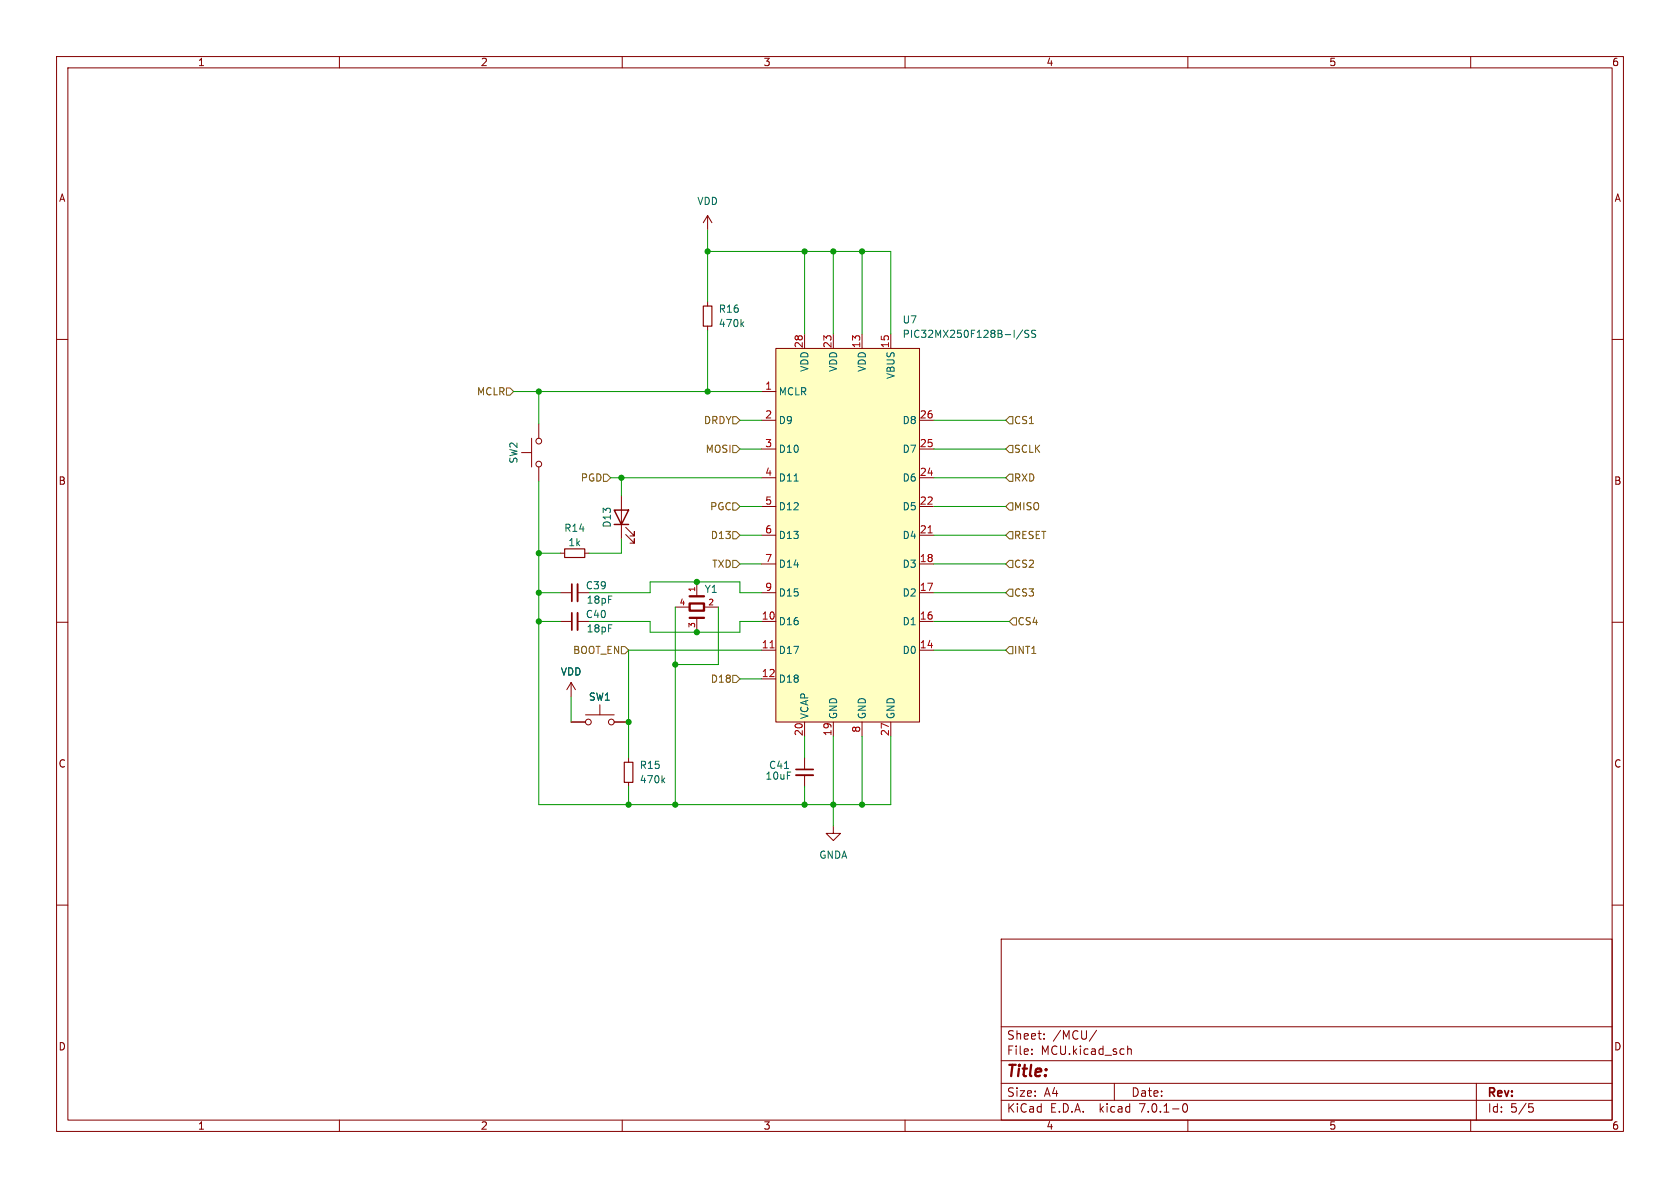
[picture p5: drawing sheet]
<svg xmlns="http://www.w3.org/2000/svg" width="297mm" height="210mm" viewBox="0 0 297 210" stroke-linecap="round" stroke-linejoin="round" font-family="sans-serif">
<g fill="none" stroke="#840000" stroke-width=".18">
<path d="M10 10h277v190h-277zM12 12h273v186h-273zM60 10v2M110 10v2M160 10v2M210 10v2M260 10v2M125.1 38.1v2.5M125.1 38.1l-.8 1.3M125.1 38.1l.8 1.3M10 60h2M125.1 53.3v.8"/>
<path d="M125.1 57.7v.7M142.2 59.1v2.5M147.3 59.1v2.5M152.4 59.1v2.5M157.5 59.1v2.5M285 60h2M94 77.5v5.1M95.2 74.9v2.6M134.6 69.2h2.6M134.6 74.3h2.6M134.6 79.4h2.6M137.2 61.6h25.4v66h-25.4z"/>
<path d="M162.6 74.3h2.5M162.6 79.4h2.5M92.2 80h1.8M95.2 82.6v2.5M99.1 97.8h.7M103.4 97.8h.7M109.9 87.6v7.7M110.6 94.5l1.5 1.5v-.7v.7h-.7M110.6 93.2l1.5 1.5v-.7v.7h-.7M134.6 99.7h2.6M134.6 94.6h2.6M134.6 89.5h2.6"/>
<path d="M134.6 84.5h2.6M162.6 99.7h2.5M162.6 94.6h2.5M162.6 89.5h2.5M162.6 84.5h2.5M10 110h2M99.1 109.9h2M99.1 104.8h2M102.1 109.9h2M102.1 104.8h2M119.4 107.3h2.5M123.2 102.9v2.5"/>
<path d="M123.2 109.2v2.6M124.5 107.3h2.5M134.6 109.9h2.6M134.6 104.8h2.6M134.6 114.9h2.6M162.6 109.9h2.5M162.6 104.8h2.5M162.6 114.9h2.5M285 110h2M101 127.6h2.5M101 120.7l-.8 1.2M101 120.7v2.5"/>
<path d="M101 120.7l.7 1.2M103.5 126.4h5.1M106 124.6v1.8M108.6 127.6h2.5M111.1 134v.7M111.1 138.3v.8M134.6 120h2.6M142.2 127.6v2.6M142.2 134v2M142.2 137v2.1M147.3 127.6v2.6M152.4 127.6v2.6"/>
<path d="M157.5 127.6v2.6M10 160h2M147.3 146.1v1.2h1.3l-1.3 1.3-1.3-1.3h1.3M285 160h2M177 166h108v32h-108zM60 198v2M110 198v2M160 198v2M177 194.5h108M177 191.5h108M177 187.5h108M177 181.5h108"/>
<path d="M182.4 186.3v.1M182.4 185.5v.1M184.6 183.6v.1M184.6 182.8v.1M193.9 182.1l-1.3 2M197 191.5v3M199.4 184.9v1.5M199.4 185.5l.2-.1 .3 .1 .1 .9M209.2 195.2l.2-.1a.81 .81 0 0 1 .6 .6 .81 .81 0 0 1-.3 .8l-.1 .1a.81 .81 0 0 1-.4-1.4zM210 198v2M260 198v2M261 191.5v6.5"/>
<path d="M270.3 195.1h.7M270.4 195.7h.4l.3 .3-.2 .5-.5 .1"/>
<circle cx="95.3" cy="78" r=".51"/>
<circle cx="95.3" cy="82" r=".51"/>
<circle cx="104" cy="127.6" r=".51"/>
<circle cx="108.1" cy="127.6" r=".51"/>
</g>
<path d="M102.1 103.3v3M102.1 108.3v3.1M140.7 137h3.1" fill="none" stroke="#840000" stroke-width=".33"/>
<path d="M101.1 103.3v3M101.1 108.3v3.1M140.7 136h3.1" fill="none" stroke="#840000" stroke-width=".3"/>
<path d="M124.3 54.1h1.6v3.6h-1.6zM99.8 97h3.6v1.6h-3.6zM110.4 134.7h1.5v3.6h-1.5z" fill="none" stroke="#840000" stroke-width=".2"/>
<path d="M131.1 57.3l.4 .4M131.5 56.9l-.5 .5M180.8 58.3l-1.1 1.6M181.9 58.4h-.5l-.2 .1v.4l.6 .2 .1 .3-.3 .2h-.4M183.1 58.4h-.5l-.2 .2 .1 .3 .5 .3v.3l-.1 .1h-.5M117.2 137.9l.3 .5M117.5 137.5l-.5 .5" fill="none" stroke="#006464" stroke-width=".18"/>
<path d="M137.2 61.6h25.4v66h-25.4z" fill="#ffffc2" stroke="#ffffc2" stroke-width=".18"/>
<path d="M164.1 94.2h.7M136.1 114.5h.8" fill="none" stroke="#a90000" stroke-width=".18"/>
<path d="M121.9 106.7h2.6v1.3h-2.6zM121.9 105.4h2.6M121.9 109.2h2.6" fill="none" stroke="#840000" stroke-width=".41"/>
<path d="M108.6 90.2h2.5l-1.2 2.5zM108.6 92.7h2.5" fill="none" stroke="#840000" stroke-width=".25"/>
<g fill="none" stroke="#725600" stroke-width=".18">
<path d="M89.5 68.6h.7l.6 .6-.6 .7h-.7zM129.5 78.7h.7l.6 .7-.6 .6h-.7zM129.5 73.7h.7l.6 .6-.6 .6h-.7zM177.8 74.3l.6-.6h.7v1.2h-.7zM178.4 78.7h.7v1.3h-.7l-.6-.6zM106.7 83.8h.6l.6 .7-.6 .6h-.6zM129.5 94h.7l.6 .6-.6 .7h-.7zM129.5 99.1h.7l.6 .6-.6 .6h-.7zM129.5 88.9h.7l.6 .6-.6 .7h-.7zM178.4 99.1h.7v1.2h-.7l-.6-.6zM178.4 88.9h.7v1.3h-.7l-.6-.7zM178.4 94h.7v1.3h-.7l-.6-.7z"/>
<path d="M178.4 83.8h.7v1.3h-.7l-.6-.6zM109.9 114.3h.6l.6 .6-.6 .7h-.6zM129.5 119.4h.7l.6 .6-.6 .7h-.7zM177.8 104.8l.6-.7h.7v1.3h-.7zM178.4 114.3h.7v1.3h-.7l-.6-.7zM179.1 109.2h.6v1.3h-.6l-.7-.6z"/>
</g>
<g fill="none" stroke="#009600" stroke-width=".18">
<path d="M125.1 40.6v12.7M125.1 58.4v10.8M125.1 44.5h32.4v14.6M142.2 44.5v14.6M147.3 44.5v14.6M152.4 44.5v14.6M90.8 69.2h43.8M95.2 69.2v5.7M130.8 74.3h3.8M130.8 79.4h3.8M165.1 74.3h12.7M165.1 79.4h12.7"/>
<path d="M95.2 85.1v57.1h62.3v-12M95.2 97.8h3.9M107.9 84.5h26.7M109.9 84.5v3.1M109.9 95.3v2.5h-5.8M130.8 89.5h3.8M130.8 94.6h3.8M130.8 99.7h3.8M165.1 89.5h12.7M165.1 94.6h12.7M165.1 84.5h12.7M165.1 99.7h12.7"/>
<path d="M95.2 109.9h3.9M95.2 104.8h3.9M104.1 104.8h10.8v-1.9h15.9v1.9h3.8M104.1 109.9h10.8v1.9h15.9v-1.9h3.8M119.4 107.3v34.9M127 107.3v10.2h-7.6M134.6 114.9h-23.5v19.1M165.1 114.9h12.7M165.1 109.9h13.3M165.1 104.8h12.7M101 123.2v4.4M111.1 139.1v3.1"/>
<path d="M130.8 120h3.8M142.2 130.2v3.8M142.2 139.1v3.1M147.3 130.2v15.9M152.4 130.2v12"/>
</g>
<g fill="#009600" stroke="#009600" stroke-width=".18">
<circle cx="119.4" cy="117.5" r=".46"/>
<circle cx="123.2" cy="111.8" r=".46"/>
<circle cx="152.4" cy="142.2" r=".46"/>
<circle cx="109.9" cy="84.5" r=".46"/>
<circle cx="95.2" cy="69.2" r=".46"/>
<circle cx="125.1" cy="69.2" r=".46"/>
<circle cx="123.2" cy="102.9" r=".46"/>
<circle cx="125.1" cy="44.5" r=".46"/>
<circle cx="142.2" cy="44.5" r=".46"/>
<circle cx="147.3" cy="44.5" r=".46"/>
<circle cx="152.4" cy="44.5" r=".46"/>
<circle cx="147.3" cy="142.2" r=".46"/>
<circle cx="119.4" cy="142.2" r=".46"/>
<circle cx="142.2" cy="142.2" r=".46"/>
<circle cx="111.1" cy="127.6" r=".46"/>
<circle cx="111.1" cy="142.2" r=".46"/>
<circle cx="95.2" cy="97.8" r=".46"/>
<circle cx="95.2" cy="104.8" r=".46"/>
<circle cx="95.2" cy="109.9" r=".46"/>
</g>
<text font-size="2.8" fill="#840000" x="178" y="190.8">Title:</text>
<g font-size="2.1" fill="#840000">
<text x="178" y="183.9">Sheet:</text>
<text x="186.2" y="183.9">/MCU/</text>
<text x="178" y="186.6">File:</text>
<text x="184" y="186.6">MCU.kicad_sch</text>
<text x="178" y="196.8">KiCad</text>
<text x="178" y="194">Size:</text>
<text x="184.6" y="194">A4</text>
<text x="185.7" y="196.8">E.D.A.</text>
<text x="194.4" y="196.8">kicad</text>
<text x="200" y="194">Date:</text>
<text x="201.5" y="196.8">7.0.1-0</text>
<text x="263" y="194.2">Rev:</text>
<text x="263" y="196.8">Id:</text>
<text x="267" y="196.8">5/5</text>
</g>
<g font-size="1.8" fill="#840000">
<text x="35" y="11.8">1</text>
<text x="85" y="11.8">2</text>
<text x="135" y="11.8">3</text>
<text x="185" y="11.8">4</text>
<text x="235" y="11.8">5</text>
<text x="285" y="11.8">6</text>
<text x="10.4" y="35.8">A</text>
<text x="285.4" y="35.8">A</text>
<text x="10.3" y="85.8">B</text>
<text x="285.3" y="85.8">B</text>
<text x="10.3" y="135.8">C</text>
<text x="285.3" y="135.8">C</text>
<text x="10.3" y="185.8">D</text>
<text x="285.3" y="185.8">D</text>
<text x="35" y="199.8">1</text>
<text x="85" y="199.8">2</text>
<text x="135" y="199.8">3</text>
<text x="185" y="199.8">4</text>
<text x="235" y="199.8">5</text>
<text x="285" y="199.8">6</text>
</g>
<g font-size="1.8" fill="#006464">
<text x="123.2" y="36.4">VDD</text>
<text x="127" y="55.4">R16</text>
<text x="127" y="58">470k</text>
<text x="159.5" y="57.3">U7</text>
<text x="159.5" y="59.9">PIC32MX250F128B-I/SS</text>
<text x="143.1" y="65.9" transform="rotate(-90 143.1 65.9)">VDD</text>
<text x="148.1" y="65.9" transform="rotate(-90 148.1 65.9)">VDD</text>
<text x="153.2" y="65.9" transform="rotate(-90 153.2 65.9)">VDD</text>
<text x="137.7" y="70">MCLR</text>
<text x="158.3" y="67.1" transform="rotate(-90 158.3 67.1)">VBUS</text>
<text x="137.7" y="75.1">D9</text>
<text x="159.4" y="75.1">D8</text>
<text x="91.6" y="82" transform="rotate(-90 91.6 82)">SW2</text>
<text x="137.7" y="80.2">D10</text>
<text x="159.4" y="80.2">D7</text>
<text x="137.7" y="85.3">D11</text>
<text x="159.4" y="85.3">D6</text>
<text x="99.7" y="94.2">R14</text>
<text x="108.1" y="93.3" transform="rotate(-90 108.1 93.3)">D13</text>
<text x="137.7" y="90.4">D12</text>
<text x="137.7" y="95.4">D13</text>
<text x="159.4" y="95.4">D4</text>
<text x="159.4" y="90.4">D5</text>
<text x="100.4" y="96.7">1k</text>
<text x="137.7" y="100.5">D14</text>
<text x="159.4" y="100.5">D3</text>
<text x="103.5" y="104.3">C39</text>
<text x="103.7" y="106.9">18pF</text>
<text x="124.5" y="105">Y1</text>
<text x="137.7" y="105.6">D15</text>
<text x="159.4" y="105.6">D2</text>
<text x="103.5" y="109.4">C40</text>
<text x="103.7" y="112">18pF</text>
<text x="137.7" y="110.7">D16</text>
<text x="159.4" y="110.7">D1</text>
<text x="99.1" y="119.6">VDD</text>
<text x="137.7" y="115.8">D17</text>
<text x="159.4" y="115.8">D0</text>
<text x="104" y="124">SW1</text>
<text x="137.7" y="120.8">D18</text>
<text x="143.1" y="127.1" transform="rotate(-90 143.1 127.1)">VCAP</text>
<text x="148.1" y="127.1" transform="rotate(-90 148.1 127.1)">GND</text>
<text x="153.2" y="127.1" transform="rotate(-90 153.2 127.1)">GND</text>
<text x="158.3" y="127.1" transform="rotate(-90 158.3 127.1)">GND</text>
<text x="113" y="136.1">R15</text>
<text x="135.3" y="138">10uF</text>
<text x="135.9" y="136.1">C41</text>
<text x="113" y="138.6">470k</text>
<text x="144.8" y="152">GNDA</text>
</g>
<g font-size="1.8" fill="#a90000">
<text x="142" y="61.6" transform="rotate(-90 142 61.6)">28</text>
<text x="147.1" y="61.6" transform="rotate(-90 147.1 61.6)">23</text>
<text x="152.1" y="61.6" transform="rotate(-90 152.1 61.6)">13</text>
<text x="157.2" y="61.6" transform="rotate(-90 157.2 61.6)">15</text>
<text x="135.2" y="69">1</text>
<text x="135.2" y="74">2</text>
<text x="162.6" y="74">26</text>
<text x="135.2" y="79.1">3</text>
<text x="162.6" y="79.1">25</text>
<text x="135.2" y="84.2">4</text>
<text x="135.2" y="89.3">5</text>
<text x="162.6" y="89.3">22</text>
<text x="162.6" y="84.2">24</text>
<text x="135.2" y="94.4">6</text>
<text x="162.6" y="94.4">21</text>
<text x="135.2" y="99.4">7</text>
<text x="162.6" y="99.4">18</text>
<text x="135.2" y="104.5">9</text>
<text x="162.6" y="104.5">17</text>
<text x="134.6" y="109.6">10</text>
<text x="162.6" y="109.6">16</text>
<text x="134.6" y="114.7">11</text>
<text x="134.6" y="119.8">12</text>
<text x="162.6" y="114.7">14</text>
<text x="142" y="130.2" transform="rotate(-90 142 130.2)">20</text>
<text x="147.1" y="130.2" transform="rotate(-90 147.1 130.2)">19</text>
<text x="152.1" y="129.6" transform="rotate(-90 152.1 129.6)">8</text>
<text x="157.2" y="130.2" transform="rotate(-90 157.2 130.2)">27</text>
</g>
<g font-size="1.8" fill="#725600">
<text x="84.2" y="70">MCLR</text>
<text x="124.3" y="75.1">DRDY</text>
<text x="179.3" y="75.1">CS1</text>
<text x="124.6" y="80.2">MOSI</text>
<text x="179.3" y="80.2">SCLK</text>
<text x="102.6" y="85.3">PGD</text>
<text x="179.3" y="85.3">RXD</text>
<text x="125.4" y="90.4">PGC</text>
<text x="125.5" y="95.4">D13</text>
<text x="179.3" y="90.4">MISO</text>
<text x="179.3" y="95.4">RESET</text>
<text x="125.8" y="100.5">TXD</text>
<text x="179.3" y="100.5">CS2</text>
<text x="179.3" y="105.6">CS3</text>
<text x="179.9" y="110.7">CS4</text>
<text x="101.2" y="115.8">BOOT_EN</text>
<text x="179.3" y="115.8">INT1</text>
<text x="125.5" y="120.8">D18</text>
</g>
<g font-size="1.4" fill="#a90000">
<text x="120.1" y="107.1">4</text>
<text x="122.9" y="104.7" transform="rotate(-90 122.9 104.7)">1</text>
<text x="125.2" y="107.1">2</text>
<text x="122.9" y="111.1" transform="rotate(-90 122.9 111.1)">3</text>
</g>
</svg>
